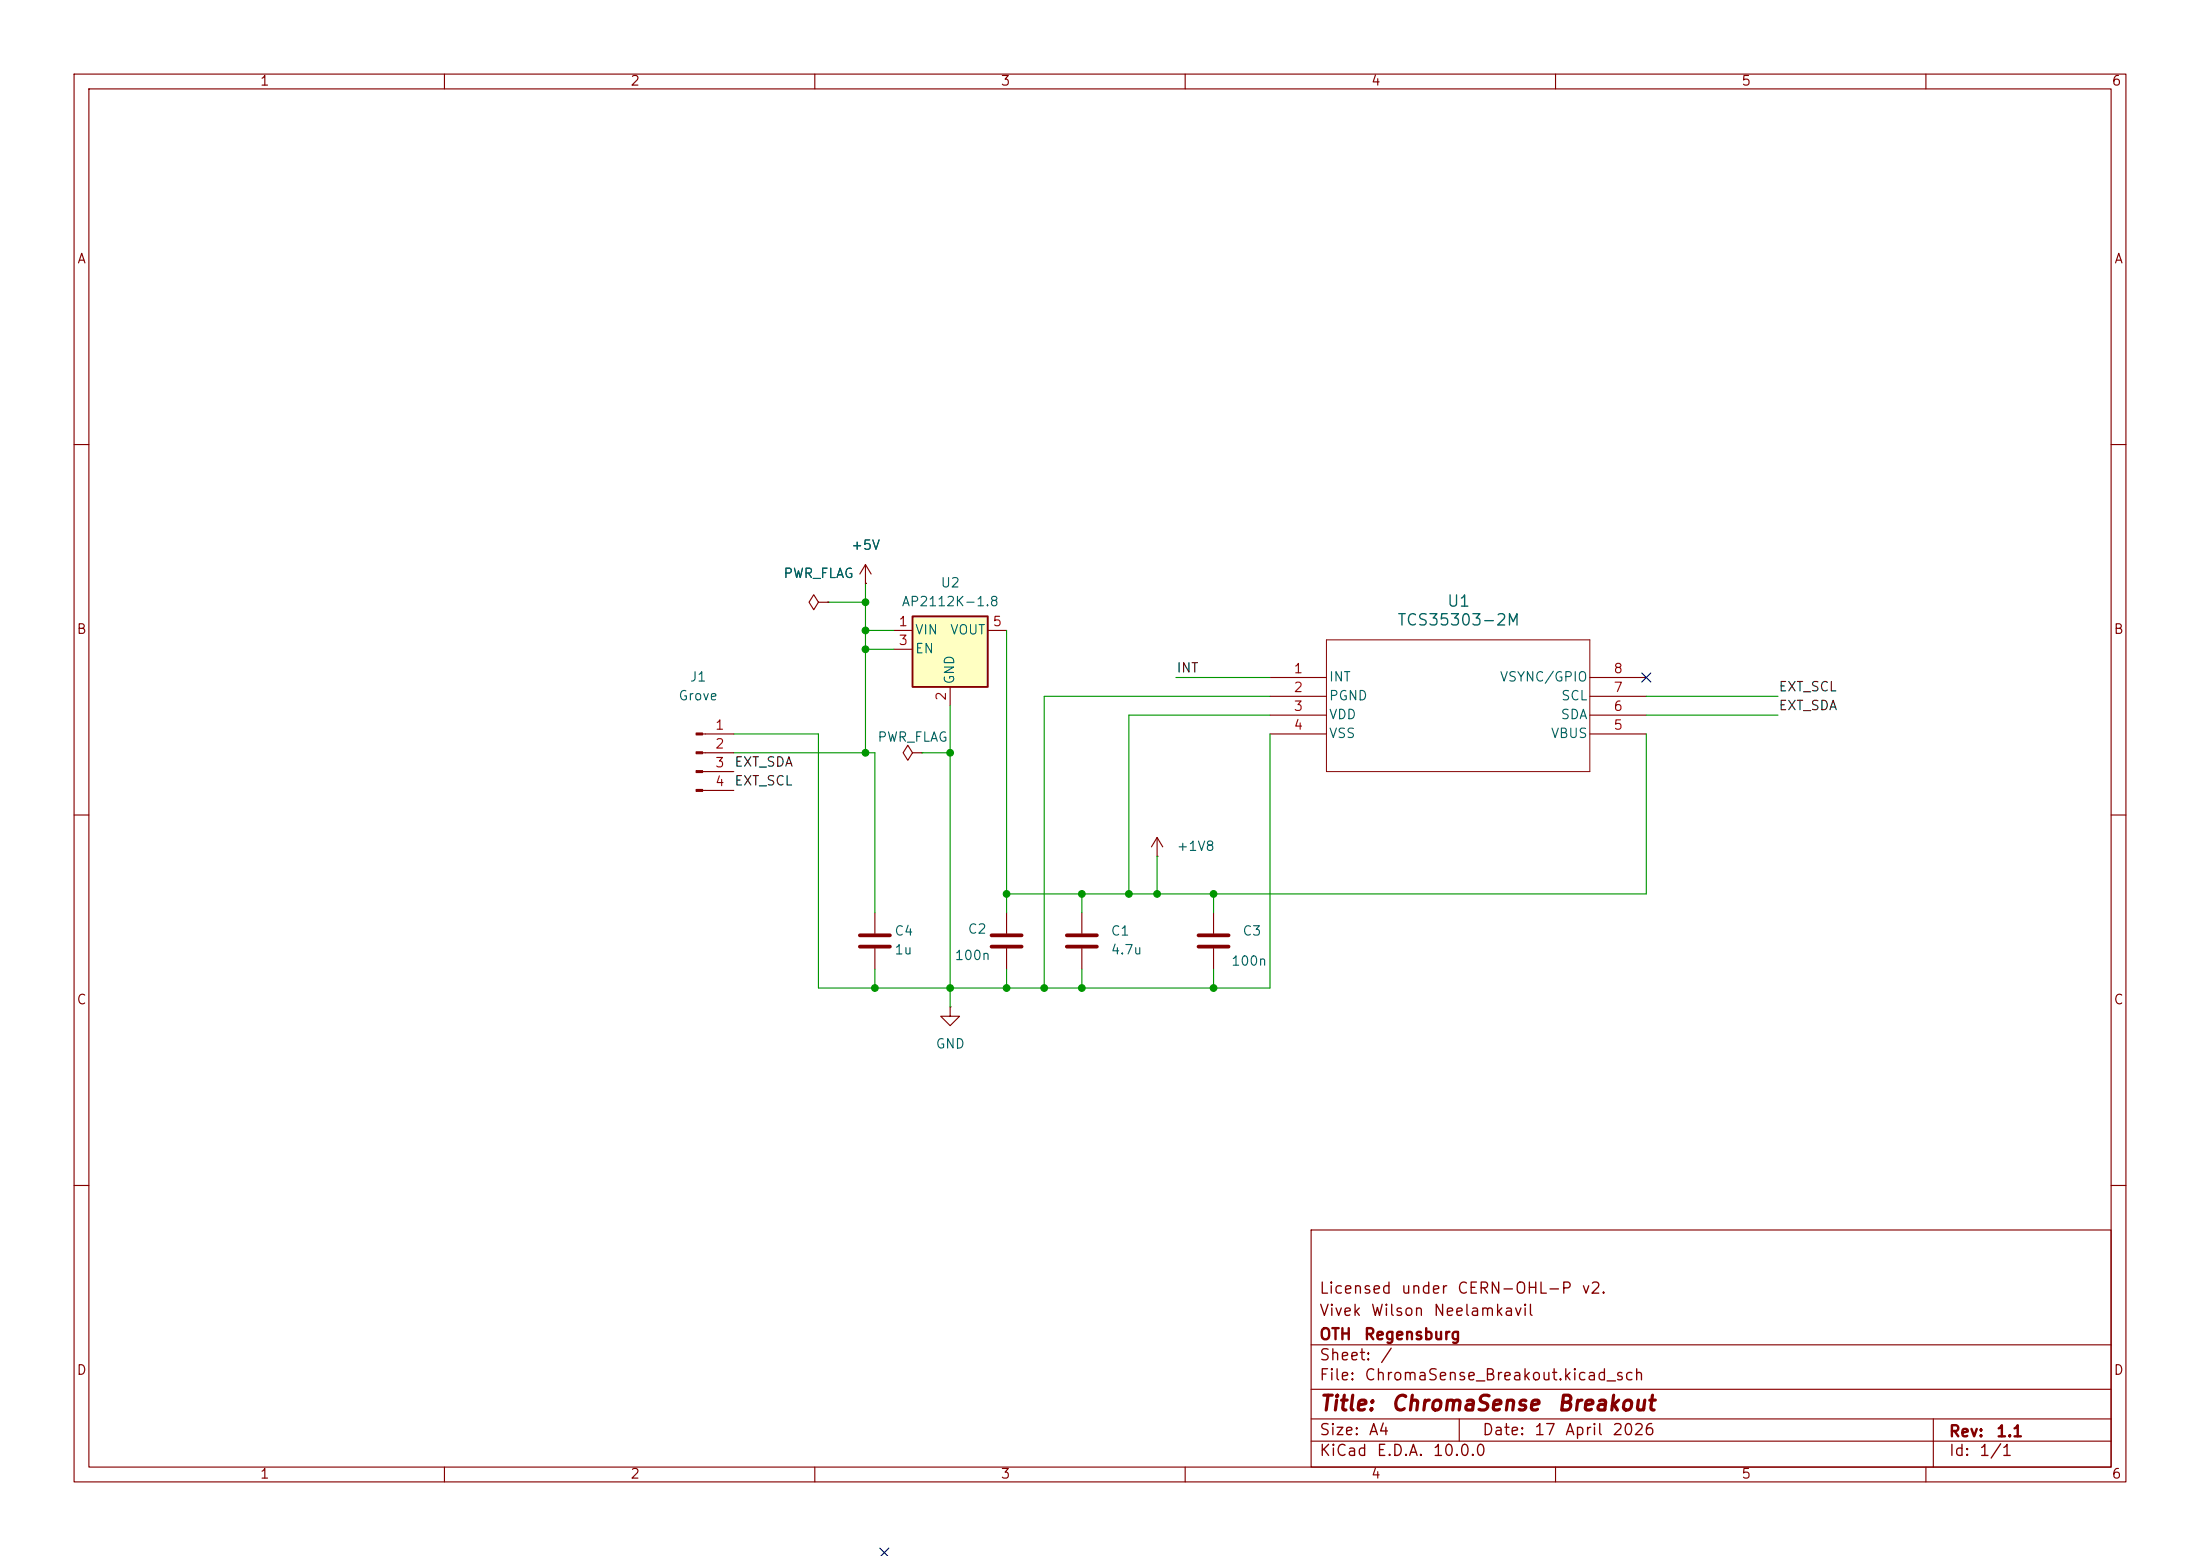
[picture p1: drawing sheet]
(kicad_sch
 (version 20260306)
 (generator "eeschema")
 (generator_version "10.0")
 (paper "A4")
 (title_block
  (title "ChromaSense Breakout")
  (date "17 April 2026")
  (rev "1.1")
  (company "OTH Regensburg")
  (comment 1 "Vivek Wilson Neelamkavil")
  (comment 2 "Licensed under CERN-OHL-P v2."))
 (lib_symbols
  (symbol "ChromaSense_lib:TCS35303-2M"
   (pin_names
    (offset 0.254)) (exclude_from_sim no) (in_bom yes) (on_board yes)
   (in_pos_files yes)
   (duplicate_pin_numbers_are_jumpers no)
   (property "Reference" "U1" (at 25.4 10.16 0) (show_name no) (do_not_autoplace no) (effects (font (size 1.524 1.524))))
   (property "Value" "TCS35303-2M" (at 25.4 7.62 0) (show_name no) (do_not_autoplace no) (effects (font (size 1.524 1.524))))
   (property "Footprint" "ChromaSense_fp:SMD8_TCS3530_OSM" (at 0 0 0) (show_name no) (do_not_autoplace no) (hide yes) (effects (font (size 1.27 1.27)
    (italic yes))))
   (property "Datasheet" "TCS35303-2M" (at 0 0 0) (show_name no) (do_not_autoplace no) (hide yes) (effects (font (size 1.27 1.27)
    (italic yes))))
   (property "Description" "" (at 0 0 0) (show_name no) (do_not_autoplace no) (hide yes) (effects (font (size 1.27 1.27))))
   (property "ki_locked" "" (at 0 0 0) (show_name no) (do_not_autoplace no) (effects (font (size 1.27 1.27))))
   (symbol "TCS35303-2M_0_1"
    (polyline (pts (xy 7.62 5.08) (xy 7.62 -12.7)) (stroke (width 0.127) (type default)) (fill (type none)))
    (polyline (pts (xy 7.62 -12.7) (xy 43.18 -12.7)) (stroke (width 0.127) (type default)) (fill (type none)))
    (polyline (pts (xy 43.18 5.08) (xy 7.62 5.08)) (stroke (width 0.127) (type default)) (fill (type none)))
    (polyline (pts (xy 43.18 -12.7) (xy 43.18 5.08)) (stroke (width 0.127) (type default)) (fill (type none)))
    (pin output line (at 0 0 0) (length 7.62) (name "INT" (effects (font (size 1.27 1.27)))) (number "1" (effects (font (size 1.27 1.27)))))
    (pin power_in line (at 0 -5.08 0) (length 7.62) (name "VDD" (effects (font (size 1.27 1.27)))) (number "3" (effects (font (size 1.27 1.27)))))
    (pin power_in line (at 50.8 -7.62 180) (length 7.62) (name "VBUS" (effects (font (size 1.27 1.27)))) (number "5" (effects (font (size 1.27 1.27)))))
    (pin bidirectional line (at 50.8 -5.08 180) (length 7.62) (name "SDA" (effects (font (size 1.27 1.27)))) (number "6" (effects (font (size 1.27 1.27)))))
    (pin unspecified line (at 50.8 -2.54 180) (length 7.62) (name "SCL" (effects (font (size 1.27 1.27)))) (number "7" (effects (font (size 1.27 1.27)))))
    (pin bidirectional line (at 50.8 0 180) (length 7.62) (name "VSYNC/GPIO" (effects (font (size 1.27 1.27)))) (number "8" (effects (font (size 1.27 1.27))))))
   (symbol "TCS35303-2M_1_1"
    (pin power_in line (at 0 -2.54 0) (length 7.62) (name "PGND" (effects (font (size 1.27 1.27)))) (number "2" (effects (font (size 1.27 1.27)))))
    (pin power_in line (at 0 -7.62 0) (length 7.62) (name "VSS" (effects (font (size 1.27 1.27)))) (number "4" (effects (font (size 1.27 1.27))))))
   (embedded_fonts no))
  (symbol "Connector:Conn_01x04_Pin"
   (pin_names
    (offset 1.016) (hide yes)) (exclude_from_sim no) (in_bom yes) (on_board yes)
   (in_pos_files yes)
   (duplicate_pin_numbers_are_jumpers no)
   (property "Reference" "J" (at 0 5.08 0) (show_name no) (do_not_autoplace no) (effects (font (size 1.27 1.27))))
   (property "Value" "Conn_01x04_Pin" (at 0 -7.62 0) (show_name no) (do_not_autoplace no) (effects (font (size 1.27 1.27))))
   (property "Footprint" "" (at 0 0 0) (show_name no) (do_not_autoplace no) (hide yes) (effects (font (size 1.27 1.27))))
   (property "Datasheet" "" (at 0 0 0) (show_name no) (do_not_autoplace no) (hide yes) (effects (font (size 1.27 1.27))))
   (property "Description" "Generic connector, single row, 01x04, script generated" (at 0 0 0) (show_name no) (do_not_autoplace no) (hide yes) (effects (font (size 1.27 1.27))))
   (property "ki_locked" "" (at 0 0 0) (show_name no) (do_not_autoplace no) (effects (font (size 1.27 1.27))))
   (symbol "Conn_01x04_Pin_1_1"
    (rectangle (start 0.8636 2.667) (end 0 2.413) (stroke (width 0.1524) (type default)) (fill (type outline)))
    (rectangle (start 0.8636 0.127) (end 0 -0.127) (stroke (width 0.1524) (type default)) (fill (type outline)))
    (rectangle (start 0.8636 -2.413) (end 0 -2.667) (stroke (width 0.1524) (type default)) (fill (type outline)))
    (rectangle (start 0.8636 -4.953) (end 0 -5.207) (stroke (width 0.1524) (type default)) (fill (type outline)))
    (polyline (pts (xy 1.27 2.54) (xy 0.8636 2.54)) (stroke (width 0.1524) (type default)) (fill (type none)))
    (polyline (pts (xy 1.27 0) (xy 0.8636 0)) (stroke (width 0.1524) (type default)) (fill (type none)))
    (polyline (pts (xy 1.27 -2.54) (xy 0.8636 -2.54)) (stroke (width 0.1524) (type default)) (fill (type none)))
    (polyline (pts (xy 1.27 -5.08) (xy 0.8636 -5.08)) (stroke (width 0.1524) (type default)) (fill (type none)))
    (pin passive line (at 5.08 2.54 180) (length 3.81) (name "Pin_1" (effects (font (size 1.27 1.27)))) (number "1" (effects (font (size 1.27 1.27)))))
    (pin passive line (at 5.08 0 180) (length 3.81) (name "Pin_2" (effects (font (size 1.27 1.27)))) (number "2" (effects (font (size 1.27 1.27)))))
    (pin passive line (at 5.08 -2.54 180) (length 3.81) (name "Pin_3" (effects (font (size 1.27 1.27)))) (number "3" (effects (font (size 1.27 1.27)))))
    (pin passive line (at 5.08 -5.08 180) (length 3.81) (name "Pin_4" (effects (font (size 1.27 1.27)))) (number "4" (effects (font (size 1.27 1.27))))))
   (embedded_fonts no))
  (symbol "Device:C"
   (pin_numbers (hide yes))
   (pin_names
    (offset 0.254)) (exclude_from_sim no) (in_bom yes) (on_board yes)
   (in_pos_files yes)
   (duplicate_pin_numbers_are_jumpers no)
   (property "Reference" "C" (at 0.635 2.54 0) (show_name no) (do_not_autoplace no) (effects (font (size 1.27 1.27)) (justify left)))
   (property "Value" "C" (at 0.635 -2.54 0) (show_name no) (do_not_autoplace no) (effects (font (size 1.27 1.27)) (justify left)))
   (property "Footprint" "" (at 0.9652 -3.81 0) (show_name no) (do_not_autoplace no) (hide yes) (effects (font (size 1.27 1.27))))
   (property "Datasheet" "" (at 0 0 0) (show_name no) (do_not_autoplace no) (hide yes) (effects (font (size 1.27 1.27))))
   (property "Description" "Unpolarized capacitor" (at 0 0 0) (show_name no) (do_not_autoplace no) (hide yes) (effects (font (size 1.27 1.27))))
   (symbol "C_0_1"
    (polyline (pts (xy -2.032 0.762) (xy 2.032 0.762)) (stroke (width 0.508) (type default)) (fill (type none)))
    (polyline (pts (xy -2.032 -0.762) (xy 2.032 -0.762)) (stroke (width 0.508) (type default)) (fill (type none))))
   (symbol "C_1_1"
    (pin passive line (at 0 3.81 270) (length 2.794) (name "" (effects (font (size 1.27 1.27)))) (number "1" (effects (font (size 1.27 1.27)))))
    (pin passive line (at 0 -3.81 90) (length 2.794) (name "" (effects (font (size 1.27 1.27)))) (number "2" (effects (font (size 1.27 1.27))))))
   (embedded_fonts no))
  (symbol "Regulator_Linear:AP2112K-1.8"
   (pin_names
    (offset 0.254)) (exclude_from_sim no) (in_bom yes) (on_board yes)
   (in_pos_files yes)
   (duplicate_pin_numbers_are_jumpers no)
   (property "Reference" "U" (at -5.08 5.715 0) (show_name no) (do_not_autoplace no) (effects (font (size 1.27 1.27)) (justify left)))
   (property "Value" "AP2112K-1.8" (at 0 5.715 0) (show_name no) (do_not_autoplace no) (effects (font (size 1.27 1.27)) (justify left)))
   (property "Footprint" "Package_TO_SOT_SMD:SOT-23-5" (at 0 8.255 0) (show_name no) (do_not_autoplace no) (hide yes) (effects (font (size 1.27 1.27))))
   (property "Datasheet" "https://www.diodes.com/assets/Datasheets/AP2112.pdf" (at 0 2.54 0) (show_name no) (do_not_autoplace no) (hide yes) (effects (font (size 1.27 1.27))))
   (property "Description" "600mA low dropout linear regulator, with enable pin, 2.5V-6V input voltage range, 1.8V fixed positive output, SOT-23-5" (at 0 0 0) (show_name no) (do_not_autoplace no) (hide yes) (effects (font (size 1.27 1.27))))
   (symbol "AP2112K-1.8_0_1"
    (rectangle (start -5.08 4.445) (end 5.08 -5.08) (stroke (width 0.254) (type default)) (fill (type background))))
   (symbol "AP2112K-1.8_1_1"
    (pin power_in line (at -7.62 2.54 0) (length 2.54) (name "VIN" (effects (font (size 1.27 1.27)))) (number "1" (effects (font (size 1.27 1.27)))))
    (pin power_in line (at 0 -7.62 90) (length 2.54) (name "GND" (effects (font (size 1.27 1.27)))) (number "2" (effects (font (size 1.27 1.27)))))
    (pin input line (at -7.62 0 0) (length 2.54) (name "EN" (effects (font (size 1.27 1.27)))) (number "3" (effects (font (size 1.27 1.27)))))
    (pin no_connect line (at 5.08 0 180) (length 2.54) (hide yes) (name "NC" (effects (font (size 1.27 1.27)))) (number "4" (effects (font (size 1.27 1.27)))))
    (pin power_out line (at 7.62 2.54 180) (length 2.54) (name "VOUT" (effects (font (size 1.27 1.27)))) (number "5" (effects (font (size 1.27 1.27))))))
   (embedded_fonts no))
  (symbol "power:+1V2"
   (power global)
   (pin_numbers (hide yes))
   (pin_names
    (offset 0) (hide yes)) (exclude_from_sim no) (in_bom yes) (on_board yes)
   (in_pos_files yes)
   (duplicate_pin_numbers_are_jumpers no)
   (property "Reference" "#PWR" (at 0 -3.81 0) (show_name no) (do_not_autoplace no) (hide yes) (effects (font (size 1.27 1.27))))
   (property "Value" "+1V2" (at 0 3.556 0) (show_name no) (do_not_autoplace no) (effects (font (size 1.27 1.27))))
   (property "Footprint" "" (at 0 0 0) (show_name no) (do_not_autoplace no) (hide yes) (effects (font (size 1.27 1.27))))
   (property "Datasheet" "" (at 0 0 0) (show_name no) (do_not_autoplace no) (hide yes) (effects (font (size 1.27 1.27))))
   (property "Description" "Power symbol creates a global label with name \"+1V2\"" (at 0 0 0) (show_name no) (do_not_autoplace no) (hide yes) (effects (font (size 1.27 1.27))))
   (symbol "+1V2_0_1"
    (polyline (pts (xy -0.762 1.27) (xy 0 2.54)) (stroke (width 0) (type default)) (fill (type none)))
    (polyline (pts (xy 0 2.54) (xy 0.762 1.27)) (stroke (width 0) (type default)) (fill (type none)))
    (polyline (pts (xy 0 0) (xy 0 2.54)) (stroke (width 0) (type default)) (fill (type none))))
   (symbol "+1V2_1_1"
    (pin power_in line (at 0 0 90) (length 0) (name "" (effects (font (size 1.27 1.27)))) (number "1" (effects (font (size 1.27 1.27))))))
   (embedded_fonts no))
  (symbol "power:+5V"
   (power global)
   (pin_numbers (hide yes))
   (pin_names
    (offset 0) (hide yes)) (exclude_from_sim no) (in_bom yes) (on_board yes)
   (in_pos_files yes)
   (duplicate_pin_numbers_are_jumpers no)
   (property "Reference" "#PWR" (at 0 -3.81 0) (show_name no) (do_not_autoplace no) (hide yes) (effects (font (size 1.27 1.27))))
   (property "Value" "+5V" (at 0 3.556 0) (show_name no) (do_not_autoplace no) (effects (font (size 1.27 1.27))))
   (property "Footprint" "" (at 0 0 0) (show_name no) (do_not_autoplace no) (hide yes) (effects (font (size 1.27 1.27))))
   (property "Datasheet" "" (at 0 0 0) (show_name no) (do_not_autoplace no) (hide yes) (effects (font (size 1.27 1.27))))
   (property "Description" "Power symbol creates a global label with name \"+5V\"" (at 0 0 0) (show_name no) (do_not_autoplace no) (hide yes) (effects (font (size 1.27 1.27))))
   (symbol "+5V_0_1"
    (polyline (pts (xy -0.762 1.27) (xy 0 2.54)) (stroke (width 0) (type default)) (fill (type none)))
    (polyline (pts (xy 0 2.54) (xy 0.762 1.27)) (stroke (width 0) (type default)) (fill (type none)))
    (polyline (pts (xy 0 0) (xy 0 2.54)) (stroke (width 0) (type default)) (fill (type none))))
   (symbol "+5V_1_1"
    (pin power_in line (at 0 0 90) (length 0) (name "" (effects (font (size 1.27 1.27)))) (number "1" (effects (font (size 1.27 1.27))))))
   (embedded_fonts no))
  (symbol "power:GND"
   (power global)
   (pin_numbers (hide yes))
   (pin_names
    (offset 0) (hide yes)) (exclude_from_sim no) (in_bom yes) (on_board yes)
   (in_pos_files yes)
   (duplicate_pin_numbers_are_jumpers no)
   (property "Reference" "#PWR" (at 0 -6.35 0) (show_name no) (do_not_autoplace no) (hide yes) (effects (font (size 1.27 1.27))))
   (property "Value" "GND" (at 0 -3.81 0) (show_name no) (do_not_autoplace no) (effects (font (size 1.27 1.27))))
   (property "Footprint" "" (at 0 0 0) (show_name no) (do_not_autoplace no) (hide yes) (effects (font (size 1.27 1.27))))
   (property "Datasheet" "" (at 0 0 0) (show_name no) (do_not_autoplace no) (hide yes) (effects (font (size 1.27 1.27))))
   (property "Description" "Power symbol creates a global label with name \"GND\" , ground" (at 0 0 0) (show_name no) (do_not_autoplace no) (hide yes) (effects (font (size 1.27 1.27))))
   (symbol "GND_0_1"
    (polyline (pts (xy 0 0) (xy 0 -1.27) (xy 1.27 -1.27) (xy 0 -2.54) (xy -1.27 -1.27) (xy 0 -1.27)) (stroke (width 0) (type default)) (fill (type none))))
   (symbol "GND_1_1"
    (pin power_in line (at 0 0 270) (length 0) (name "" (effects (font (size 1.27 1.27)))) (number "1" (effects (font (size 1.27 1.27))))))
   (embedded_fonts no))
  (symbol "power:PWR_FLAG"
   (power global)
   (pin_numbers (hide yes))
   (pin_names
    (offset 0) (hide yes)) (exclude_from_sim no) (in_bom yes) (on_board yes)
   (in_pos_files yes)
   (duplicate_pin_numbers_are_jumpers no)
   (property "Reference" "#FLG" (at 0 1.905 0) (show_name no) (do_not_autoplace no) (hide yes) (effects (font (size 1.27 1.27))))
   (property "Value" "PWR_FLAG" (at 0 3.81 0) (show_name no) (do_not_autoplace no) (effects (font (size 1.27 1.27))))
   (property "Footprint" "" (at 0 0 0) (show_name no) (do_not_autoplace no) (hide yes) (effects (font (size 1.27 1.27))))
   (property "Datasheet" "" (at 0 0 0) (show_name no) (do_not_autoplace no) (hide yes) (effects (font (size 1.27 1.27))))
   (property "Description" "Special symbol for telling ERC where power comes from" (at 0 0 0) (show_name no) (do_not_autoplace no) (hide yes) (effects (font (size 1.27 1.27))))
   (symbol "PWR_FLAG_0_0"
    (pin power_out line (at 0 0 90) (length 0) (name "" (effects (font (size 1.27 1.27)))) (number "1" (effects (font (size 1.27 1.27))))))
   (symbol "PWR_FLAG_0_1"
    (polyline (pts (xy 0 0) (xy 0 1.27) (xy -1.016 1.905) (xy 0 2.54) (xy 1.016 1.905) (xy 0 1.27)) (stroke (width 0) (type default)) (fill (type none))))
   (embedded_fonts no)))
 (junction
  (at 116.84 101.6)
  (diameter 0)
  (color 0 0 0 0))
 (junction
  (at 146.05 133.35)
  (diameter 0)
  (color 0 0 0 0))
 (junction
  (at 128.27 101.6)
  (diameter 0)
  (color 0 0 0 0))
 (junction
  (at 116.84 87.63)
  (diameter 0)
  (color 0 0 0 0))
 (junction
  (at 140.97 133.35)
  (diameter 0)
  (color 0 0 0 0))
 (junction
  (at 118.11 133.35)
  (diameter 0)
  (color 0 0 0 0))
 (junction
  (at 116.84 85.09)
  (diameter 0)
  (color 0 0 0 0))
 (junction
  (at 116.84 81.28)
  (diameter 0)
  (color 0 0 0 0))
 (junction
  (at 163.83 120.65)
  (diameter 0)
  (color 0 0 0 0))
 (junction
  (at 135.89 120.65)
  (diameter 0)
  (color 0 0 0 0))
 (junction
  (at 128.27 133.35)
  (diameter 0)
  (color 0 0 0 0))
 (junction
  (at 146.05 120.65)
  (diameter 0)
  (color 0 0 0 0))
 (junction
  (at 156.21 120.65)
  (diameter 0)
  (color 0 0 0 0))
 (junction
  (at 135.89 133.35)
  (diameter 0)
  (color 0 0 0 0))
 (junction
  (at 163.83 133.35)
  (diameter 0)
  (color 0 0 0 0))
 (junction
  (at 152.4 120.65)
  (diameter 0)
  (color 0 0 0 0))
 (no_connect
  (at 119.38 209.55))
 (no_connect
  (at 222.25 91.44))
 (wire
  (pts (xy 99.06 99.06) (xy 110.49 99.06))
  (stroke (width 0) (type default)))
 (wire
  (pts (xy 158.75 91.44) (xy 171.45 91.44))
  (stroke (width 0) (type default)))
 (wire
  (pts (xy 128.27 133.35) (xy 128.27 135.89))
  (stroke (width 0) (type default)))
 (wire
  (pts (xy 163.83 123.19) (xy 163.83 120.65))
  (stroke (width 0) (type default)))
 (wire
  (pts (xy 116.84 78.74) (xy 116.84 81.28))
  (stroke (width 0) (type default)))
 (wire
  (pts (xy 152.4 96.52) (xy 152.4 120.65))
  (stroke (width 0) (type default)))
 (wire
  (pts (xy 171.45 93.98) (xy 140.97 93.98))
  (stroke (width 0) (type default)))
 (wire
  (pts (xy 135.89 130.81) (xy 135.89 133.35))
  (stroke (width 0) (type default)))
 (wire
  (pts (xy 128.27 101.6) (xy 128.27 133.35))
  (stroke (width 0) (type default)))
 (wire
  (pts (xy 152.4 120.65) (xy 156.21 120.65))
  (stroke (width 0) (type default)))
 (wire
  (pts (xy 146.05 120.65) (xy 146.05 123.19))
  (stroke (width 0) (type default)))
 (wire
  (pts (xy 99.06 101.6) (xy 116.84 101.6))
  (stroke (width 0) (type default)))
 (wire
  (pts (xy 135.89 120.65) (xy 135.89 123.19))
  (stroke (width 0) (type default)))
 (wire
  (pts (xy 116.84 85.09) (xy 116.84 87.63))
  (stroke (width 0) (type default)))
 (wire
  (pts (xy 135.89 133.35) (xy 140.97 133.35))
  (stroke (width 0) (type default)))
 (wire
  (pts (xy 118.11 101.6) (xy 118.11 123.19))
  (stroke (width 0) (type default)))
 (wire
  (pts (xy 222.25 93.98) (xy 240.03 93.98))
  (stroke (width 0) (type default)))
 (wire
  (pts (xy 120.65 87.63) (xy 116.84 87.63))
  (stroke (width 0) (type default)))
 (wire
  (pts (xy 140.97 93.98) (xy 140.97 133.35))
  (stroke (width 0) (type default)))
 (wire
  (pts (xy 146.05 133.35) (xy 163.83 133.35))
  (stroke (width 0) (type default)))
 (wire
  (pts (xy 128.27 95.25) (xy 128.27 101.6))
  (stroke (width 0) (type default)))
 (wire
  (pts (xy 171.45 99.06) (xy 171.45 133.35))
  (stroke (width 0) (type default)))
 (wire
  (pts (xy 163.83 133.35) (xy 171.45 133.35))
  (stroke (width 0) (type default)))
 (wire
  (pts (xy 128.27 133.35) (xy 135.89 133.35))
  (stroke (width 0) (type default)))
 (wire
  (pts (xy 116.84 85.09) (xy 120.65 85.09))
  (stroke (width 0) (type default)))
 (wire
  (pts (xy 222.25 99.06) (xy 222.25 120.65))
  (stroke (width 0) (type default)))
 (wire
  (pts (xy 118.11 101.6) (xy 116.84 101.6))
  (stroke (width 0) (type default)))
 (wire
  (pts (xy 116.84 81.28) (xy 116.84 85.09))
  (stroke (width 0) (type default)))
 (wire
  (pts (xy 135.89 85.09) (xy 135.89 120.65))
  (stroke (width 0) (type default)))
 (wire
  (pts (xy 156.21 120.65) (xy 163.83 120.65))
  (stroke (width 0) (type default)))
 (wire
  (pts (xy 135.89 120.65) (xy 146.05 120.65))
  (stroke (width 0) (type default)))
 (wire
  (pts (xy 140.97 133.35) (xy 146.05 133.35))
  (stroke (width 0) (type default)))
 (wire
  (pts (xy 110.49 99.06) (xy 110.49 133.35))
  (stroke (width 0) (type default)))
 (wire
  (pts (xy 146.05 130.81) (xy 146.05 133.35))
  (stroke (width 0) (type default)))
 (wire
  (pts (xy 118.11 133.35) (xy 128.27 133.35))
  (stroke (width 0) (type default)))
 (wire
  (pts (xy 146.05 120.65) (xy 152.4 120.65))
  (stroke (width 0) (type default)))
 (wire
  (pts (xy 156.21 115.57) (xy 156.21 120.65))
  (stroke (width 0) (type default)))
 (wire
  (pts (xy 163.83 120.65) (xy 222.25 120.65))
  (stroke (width 0) (type default)))
 (wire
  (pts (xy 118.11 130.81) (xy 118.11 133.35))
  (stroke (width 0) (type default)))
 (wire
  (pts (xy 163.83 130.81) (xy 163.83 133.35))
  (stroke (width 0) (type default)))
 (wire
  (pts (xy 111.76 81.28) (xy 116.84 81.28))
  (stroke (width 0) (type default)))
 (wire
  (pts (xy 116.84 87.63) (xy 116.84 101.6))
  (stroke (width 0) (type default)))
 (wire
  (pts (xy 124.46 101.6) (xy 128.27 101.6))
  (stroke (width 0) (type default)))
 (wire
  (pts (xy 171.45 96.52) (xy 152.4 96.52))
  (stroke (width 0) (type default)))
 (wire
  (pts (xy 110.49 133.35) (xy 118.11 133.35))
  (stroke (width 0) (type default)))
 (wire
  (pts (xy 222.25 96.52) (xy 240.03 96.52))
  (stroke (width 0) (type default)))
 (label "EXT_SCL"
  (at 99.06 106.68 0)
  (effects (font (size 1.27 1.27)) (justify left bottom)))
 (label "EXT_SCL"
  (at 240.03 93.98 0)
  (effects (font (size 1.27 1.27)) (justify left bottom)))
 (label "INT"
  (at 158.75 91.44 0)
  (effects (font (size 1.27 1.27)) (justify left bottom)))
 (label "EXT_SDA"
  (at 99.06 104.14 0)
  (effects (font (size 1.27 1.27)) (justify left bottom)))
 (label "EXT_SDA"
  (at 240.03 96.52 0)
  (effects (font (size 1.27 1.27)) (justify left bottom)))
 (symbol
  (lib_id "Regulator_Linear:AP2112K-1.8")
  (at 128.27 87.63 0)
  (unit 1)
  (body_style 1)
  (exclude_from_sim no)
  (in_bom yes)
  (on_board yes)
  (in_pos_files yes)
  (dnp no)
  (fields_autoplaced yes)
  (property "Reference" "U2" (at 128.27 78.74 0) (show_name no) (do_not_autoplace no) (effects (font (size 1.27 1.27))))
  (property "Value" "AP2112K-1.8" (at 128.27 81.28 0) (show_name no) (do_not_autoplace no) (effects (font (size 1.27 1.27))))
  (property "Footprint" "Package_TO_SOT_SMD:SOT-23-5" (at 128.27 79.375 0) (hide yes) (show_name no) (do_not_autoplace no) (effects (font (size 1.27 1.27))))
  (property "Datasheet" "https://www.diodes.com/assets/Datasheets/AP2112.pdf" (at 128.27 85.09 0) (hide yes) (show_name no) (do_not_autoplace no) (effects (font (size 1.27 1.27))))
  (property "Description" "600mA low dropout linear regulator, with enable pin, 2.5V-6V input voltage range, 1.8V fixed positive output, SOT-23-5" (at 128.27 87.63 0) (hide yes) (show_name no) (do_not_autoplace no) (effects (font (size 1.27 1.27))))
  (pin "1")
  (pin "3")
  (pin "2")
  (pin "4")
  (pin "5"))
 (symbol
  (lib_id "power:GND")
  (at 128.27 135.89 0)
  (unit 1)
  (body_style 1)
  (exclude_from_sim no)
  (in_bom yes)
  (on_board yes)
  (in_pos_files yes)
  (dnp no)
  (fields_autoplaced yes)
  (property "Reference" "#PWR05" (at 128.27 142.24 0) (hide yes) (show_name no) (do_not_autoplace no) (effects (font (size 1.27 1.27))))
  (property "Value" "GND" (at 128.27 140.97 0) (show_name no) (do_not_autoplace no) (effects (font (size 1.27 1.27))))
  (property "Footprint" "" (at 128.27 135.89 0) (hide yes) (show_name no) (do_not_autoplace no) (effects (font (size 1.27 1.27))))
  (property "Datasheet" "" (at 128.27 135.89 0) (hide yes) (show_name no) (do_not_autoplace no) (effects (font (size 1.27 1.27))))
  (property "Description" "Power symbol creates a global label with name \"GND\" , ground" (at 128.27 135.89 0) (hide yes) (show_name no) (do_not_autoplace no) (effects (font (size 1.27 1.27))))
  (pin "1"))
 (symbol
  (lib_id "power:PWR_FLAG")
  (at 124.46 101.6 90)
  (unit 1)
  (body_style 1)
  (exclude_from_sim no)
  (in_bom yes)
  (on_board yes)
  (in_pos_files yes)
  (dnp no)
  (property "Reference" "#FLG02" (at 122.555 101.6 0) (hide yes) (show_name no) (do_not_autoplace no) (effects (font (size 1.27 1.27))))
  (property "Value" "PWR_FLAG" (at 123.19 99.568 90) (show_name no) (do_not_autoplace no) (effects (font (size 1.27 1.27))))
  (property "Footprint" "" (at 124.46 101.6 0) (hide yes) (show_name no) (do_not_autoplace no) (effects (font (size 1.27 1.27))))
  (property "Datasheet" "" (at 124.46 101.6 0) (hide yes) (show_name no) (do_not_autoplace no) (effects (font (size 1.27 1.27))))
  (property "Description" "Special symbol for telling ERC where power comes from" (at 124.46 101.6 0) (hide yes) (show_name no) (do_not_autoplace no) (effects (font (size 1.27 1.27))))
  (pin "1"))
 (symbol
  (lib_id "power:+1V2")
  (at 156.21 115.57 0)
  (unit 1)
  (body_style 1)
  (exclude_from_sim no)
  (in_bom yes)
  (on_board yes)
  (in_pos_files yes)
  (dnp no)
  (fields_autoplaced yes)
  (property "Reference" "#PWR02" (at 156.21 119.38 0) (hide yes) (show_name no) (do_not_autoplace no) (effects (font (size 1.27 1.27))))
  (property "Value" "+1V8" (at 158.75 114.2999 0) (show_name no) (do_not_autoplace no) (effects (font (size 1.27 1.27)) (justify left)))
  (property "Footprint" "" (at 156.21 115.57 0) (hide yes) (show_name no) (do_not_autoplace no) (effects (font (size 1.27 1.27))))
  (property "Datasheet" "" (at 156.21 115.57 0) (hide yes) (show_name no) (do_not_autoplace no) (effects (font (size 1.27 1.27))))
  (property "Description" "Power symbol creates a global label with name \"+1V2\"" (at 156.21 115.57 0) (hide yes) (show_name no) (do_not_autoplace no) (effects (font (size 1.27 1.27))))
  (pin "1"))
 (symbol
  (lib_id "Device:C")
  (at 146.05 127 180)
  (unit 1)
  (body_style 1)
  (exclude_from_sim no)
  (in_bom yes)
  (on_board yes)
  (in_pos_files yes)
  (dnp no)
  (fields_autoplaced yes)
  (property "Reference" "C1" (at 149.86 125.7299 0) (show_name no) (do_not_autoplace no) (effects (font (size 1.27 1.27)) (justify right)))
  (property "Value" "4.7u" (at 149.86 128.2699 0) (show_name no) (do_not_autoplace no) (effects (font (size 1.27 1.27)) (justify right)))
  (property "Footprint" "Capacitor_SMD:C_0603_1608Metric" (at 145.0848 123.19 0) (hide yes) (show_name no) (do_not_autoplace no) (effects (font (size 1.27 1.27))))
  (property "Datasheet" "" (at 146.05 127 0) (hide yes) (show_name no) (do_not_autoplace no) (effects (font (size 1.27 1.27))))
  (property "Description" "Unpolarized capacitor" (at 146.05 127 0) (hide yes) (show_name no) (do_not_autoplace no) (effects (font (size 1.27 1.27))))
  (pin "1")
  (pin "2"))
 (symbol
  (lib_id "Device:C")
  (at 135.89 127 180)
  (unit 1)
  (body_style 1)
  (exclude_from_sim no)
  (in_bom yes)
  (on_board yes)
  (in_pos_files yes)
  (dnp no)
  (property "Reference" "C2" (at 130.556 125.476 0) (show_name no) (do_not_autoplace no) (effects (font (size 1.27 1.27)) (justify right)))
  (property "Value" "100n" (at 128.778 129.032 0) (show_name no) (do_not_autoplace no) (effects (font (size 1.27 1.27)) (justify right)))
  (property "Footprint" "Capacitor_SMD:C_0603_1608Metric" (at 134.9248 123.19 0) (hide yes) (show_name no) (do_not_autoplace no) (effects (font (size 1.27 1.27))))
  (property "Datasheet" "" (at 135.89 127 0) (hide yes) (show_name no) (do_not_autoplace no) (effects (font (size 1.27 1.27))))
  (property "Description" "Unpolarized capacitor" (at 135.89 127 0) (hide yes) (show_name no) (do_not_autoplace no) (effects (font (size 1.27 1.27))))
  (pin "1")
  (pin "2"))
 (symbol
  (lib_id "power:+5V")
  (at 116.84 78.74 0)
  (unit 1)
  (body_style 1)
  (exclude_from_sim no)
  (in_bom yes)
  (on_board yes)
  (in_pos_files yes)
  (dnp no)
  (fields_autoplaced yes)
  (property "Reference" "#PWR03" (at 116.84 82.55 0) (hide yes) (show_name no) (do_not_autoplace no) (effects (font (size 1.27 1.27))))
  (property "Value" "+5V" (at 116.84 73.66 0) (show_name no) (do_not_autoplace no) (effects (font (size 1.27 1.27))))
  (property "Footprint" "" (at 116.84 78.74 0) (hide yes) (show_name no) (do_not_autoplace no) (effects (font (size 1.27 1.27))))
  (property "Datasheet" "" (at 116.84 78.74 0) (hide yes) (show_name no) (do_not_autoplace no) (effects (font (size 1.27 1.27))))
  (property "Description" "Power symbol creates a global label with name \"+5V\"" (at 116.84 78.74 0) (hide yes) (show_name no) (do_not_autoplace no) (effects (font (size 1.27 1.27))))
  (pin "1"))
 (symbol
  (lib_id "Connector:Conn_01x04_Pin")
  (at 93.98 101.6 0)
  (unit 1)
  (body_style 1)
  (exclude_from_sim no)
  (in_bom yes)
  (on_board yes)
  (in_pos_files yes)
  (dnp no)
  (property "Reference" "J1" (at 94.234 91.44 0) (show_name no) (do_not_autoplace no) (effects (font (size 1.27 1.27))))
  (property "Value" "Grove" (at 94.234 93.98 0) (show_name no) (do_not_autoplace no) (effects (font (size 1.27 1.27))))
  (property "Footprint" "" (at 93.98 101.6 0) (hide yes) (show_name no) (do_not_autoplace no) (effects (font (size 1.27 1.27))))
  (property "Datasheet" "" (at 93.98 101.6 0) (hide yes) (show_name no) (do_not_autoplace no) (effects (font (size 1.27 1.27))))
  (property "Description" "Generic connector, single row, 01x04, script generated" (at 93.98 101.6 0) (hide yes) (show_name no) (do_not_autoplace no) (effects (font (size 1.27 1.27))))
  (pin "3")
  (pin "2")
  (pin "1")
  (pin "4"))
 (symbol
  (lib_id "ChromaSense_lib:TCS35303-2M")
  (at 171.45 91.44 0)
  (unit 1)
  (body_style 1)
  (exclude_from_sim no)
  (in_bom yes)
  (on_board yes)
  (in_pos_files yes)
  (dnp no)
  (fields_autoplaced yes)
  (property "Reference" "U1" (at 196.85 81.28 0) (show_name no) (do_not_autoplace no) (effects (font (size 1.524 1.524))))
  (property "Value" "TCS35303-2M" (at 196.85 83.82 0) (show_name no) (do_not_autoplace no) (effects (font (size 1.524 1.524))))
  (property "Footprint" "ChromaSense_fp:SMD8_TCS3530_OSM" (at 171.45 91.44 0) (hide yes) (show_name no) (do_not_autoplace no) (effects (font (size 1.27 1.27)
    (italic yes))))
  (property "Datasheet" "TCS35303-2M" (at 171.45 91.44 0) (hide yes) (show_name no) (do_not_autoplace no) (effects (font (size 1.27 1.27)
    (italic yes))))
  (property "Description" "" (at 171.45 91.44 0) (hide yes) (show_name no) (do_not_autoplace no) (effects (font (size 1.27 1.27))))
  (pin "7")
  (pin "3")
  (pin "4")
  (pin "1")
  (pin "6")
  (pin "8")
  (pin "5")
  (pin "2"))
 (symbol
  (lib_id "Device:C")
  (at 163.83 127 0)
  (unit 1)
  (body_style 1)
  (exclude_from_sim no)
  (in_bom yes)
  (on_board yes)
  (in_pos_files yes)
  (dnp no)
  (property "Reference" "C3" (at 167.64 125.7299 0) (show_name no) (do_not_autoplace no) (effects (font (size 1.27 1.27)) (justify left)))
  (property "Value" "100n" (at 166.116 129.794 0) (show_name no) (do_not_autoplace no) (effects (font (size 1.27 1.27)) (justify left)))
  (property "Footprint" "Capacitor_SMD:C_0603_1608Metric" (at 164.7952 130.81 0) (hide yes) (show_name no) (do_not_autoplace no) (effects (font (size 1.27 1.27))))
  (property "Datasheet" "" (at 163.83 127 0) (hide yes) (show_name no) (do_not_autoplace no) (effects (font (size 1.27 1.27))))
  (property "Description" "Unpolarized capacitor" (at 163.83 127 0) (hide yes) (show_name no) (do_not_autoplace no) (effects (font (size 1.27 1.27))))
  (pin "1")
  (pin "2"))
 (symbol
  (lib_id "power:PWR_FLAG")
  (at 111.76 81.28 90)
  (unit 1)
  (body_style 1)
  (exclude_from_sim no)
  (in_bom yes)
  (on_board yes)
  (in_pos_files yes)
  (dnp no)
  (fields_autoplaced yes)
  (property "Reference" "#FLG01" (at 109.855 81.28 0) (hide yes) (show_name no) (do_not_autoplace no) (effects (font (size 1.27 1.27))))
  (property "Value" "PWR_FLAG" (at 110.49 77.47 90) (show_name no) (do_not_autoplace no) (effects (font (size 1.27 1.27))))
  (property "Footprint" "" (at 111.76 81.28 0) (hide yes) (show_name no) (do_not_autoplace no) (effects (font (size 1.27 1.27))))
  (property "Datasheet" "" (at 111.76 81.28 0) (hide yes) (show_name no) (do_not_autoplace no) (effects (font (size 1.27 1.27))))
  (property "Description" "Special symbol for telling ERC where power comes from" (at 111.76 81.28 0) (hide yes) (show_name no) (do_not_autoplace no) (effects (font (size 1.27 1.27))))
  (pin "1"))
 (symbol
  (lib_id "Device:C")
  (at 118.11 127 0)
  (unit 1)
  (body_style 1)
  (exclude_from_sim no)
  (in_bom yes)
  (on_board yes)
  (in_pos_files yes)
  (dnp no)
  (property "Reference" "C4" (at 120.65 125.7299 0) (show_name no) (do_not_autoplace no) (effects (font (size 1.27 1.27)) (justify left)))
  (property "Value" "1u" (at 120.65 128.2699 0) (show_name no) (do_not_autoplace no) (effects (font (size 1.27 1.27)) (justify left)))
  (property "Footprint" "Capacitor_SMD:C_0603_1608Metric" (at 119.0752 130.81 0) (hide yes) (show_name no) (do_not_autoplace no) (effects (font (size 1.27 1.27))))
  (property "Datasheet" "" (at 118.11 127 0) (hide yes) (show_name no) (do_not_autoplace no) (effects (font (size 1.27 1.27))))
  (property "Description" "Unpolarized capacitor" (at 118.11 127 0) (hide yes) (show_name no) (do_not_autoplace no) (effects (font (size 1.27 1.27))))
  (pin "1")
  (pin "2"))
 (sheet_instances
  (path ""
   (page "1")))
 (embedded_fonts no))
